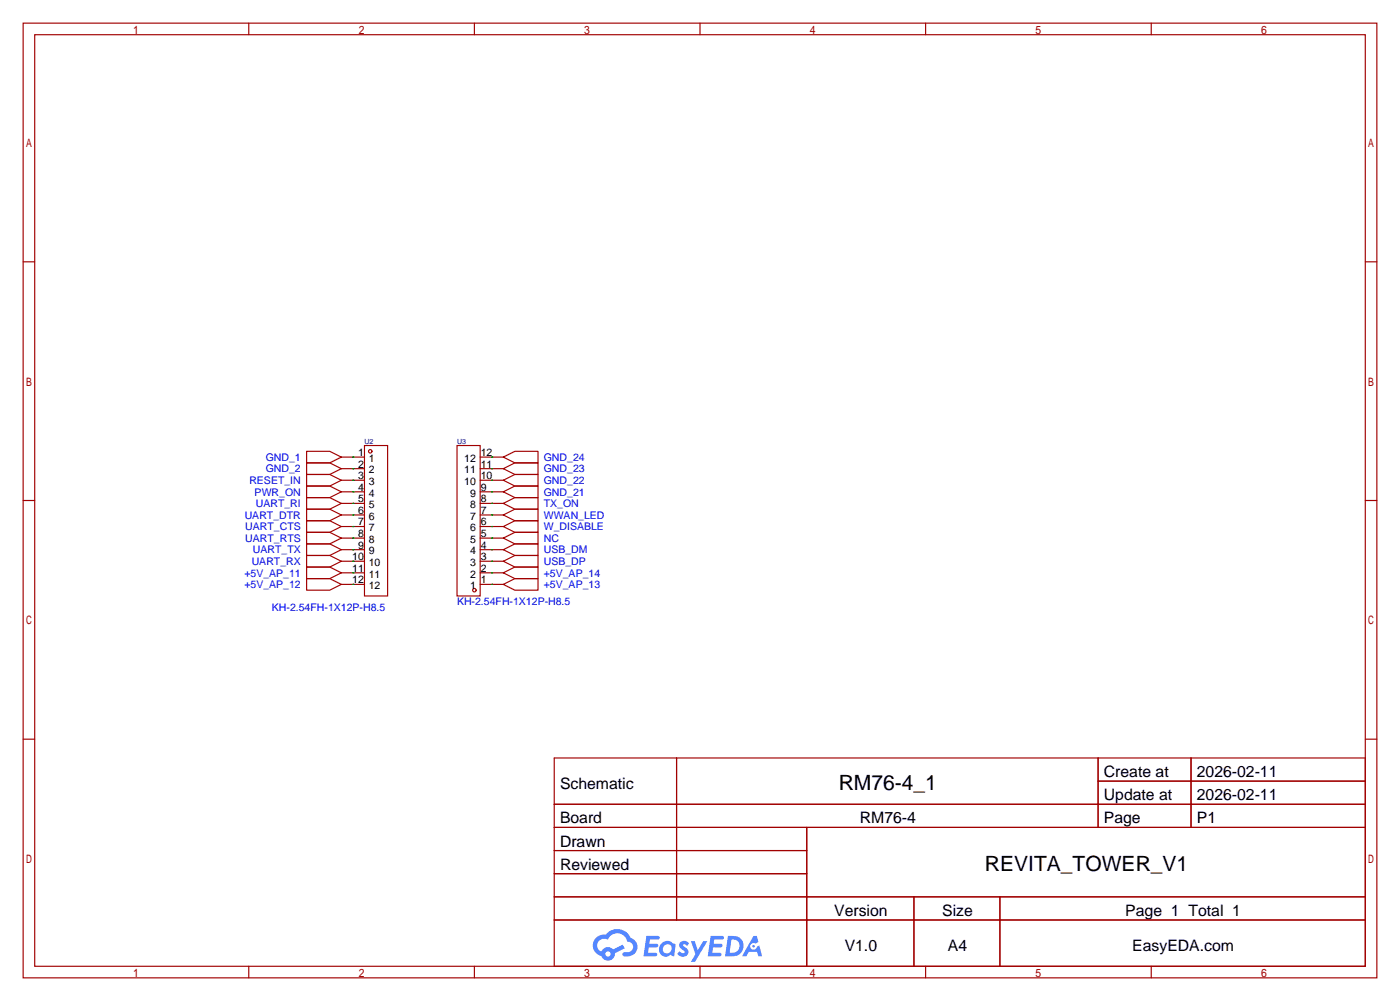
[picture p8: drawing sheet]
<svg xmlns="http://www.w3.org/2000/svg" width="307mm" height="220mm" viewBox="0 0 307 220" stroke-linecap="round" stroke-linejoin="round" font-family="sans-serif">
<g fill="none" stroke="#a10000" stroke-width=".25">
<path d="M5.1 5.1h297.2v209.5h-297.2zM7.6 7.6h292.1v204.5h-292.1zM54.6 5.1v2.5M104.1 5.1v2.5M153.7 5.1v2.5M203.2 5.1v2.5M252.7 5.1v2.5M5.1 57.5h2.5M299.7 57.5h2.6M5.1 109.9h2.5M299.7 109.9h2.6M5.1 162.2h2.5"/>
<path d="M121.7 166.4h178v45.7h-178zM121.7 176.5h178M148.5 166.4v35.5M241.1 166.4v15.2M241.1 171.4h58.6M261.5 166.4v15.2M299.7 162.2h2.6M121.7 181.6h178M121.7 186.7h55.4M121.7 196.8h178M121.7 191.8h55.4M177.1 181.6v30.5"/>
<path d="M200.6 196.8v15.3M219.5 196.8v15.3M54.6 212.1v2.5M104.1 212.1v2.5M121.7 201.9h178M153.7 212.1v2.5M203.2 212.1v2.5M252.7 212.1v2.5"/>
</g>
<g fill="#5487ff">
<path d="M149.4 206.8a1.3 1.3 0 0 1 1.8 .3l-.4 .6a.54 .54 0 0 0-.9-.3l.2 .3a1.28 1.28 0 0 1 .7 2 1.53 1.53 0 0 1-2.1-.3l.5-.6 .8 .4a.31 .31 0 0 0 .3-.2 .31 .31 0 0 0-.3-.4 1.12 1.12 0 0 1-.6-1.8z"/>
<path d="M151.7 206.6h.8l.7 2 1.2-2h.9l-2.7 4.5h-.9l1-1.6z"/>
<path d="M141.9 205.4h2.3a.46 .46 0 0 1 .5 .1 .46 .46 0 0 1 .1 .5l-.4 .2h-1.7l-.2 .9h1.7a.4 .4 0 0 1 .3 .5 .4 .4 0 0 1-.4 .3h-1.7l-.1 1.2h1.3a.46 .46 0 0 1 .5 .1 .46 .46 0 0 1 .1 .5l-.3 .2h-2.6z"/>
<path d="M156 205.4h2.3a.47 .47 0 0 1 .5 .1 .47 .47 0 0 1 .1 .5l-.4 .2h-1.7l-.1 .9h1.6a.4 .4 0 0 1 .3 .5 .4 .4 0 0 1-.4 .3h-1.7l-.1 1.2h1.3a.46 .46 0 0 1 .5 .1 .46 .46 0 0 1 .2 .5l-.4 .2h-2.6z"/>
<path d="M165.4 205.4h.7l.4 1.4-.6 .3a.75 .75 0 0 0-1.2 .3 .75 .75 0 0 0 .5 1.1 .75 .75 0 0 0 1-.7l.5-.3 .6 2.4h-.8l-.3-1h-1.8l-.6 1h-.9z"/>
<path d="M159.8 205.4l-.6 4.5h1.4a2.27 2.27 0 0 0 2.6-2.3 2.27 2.27 0 0 0-2.7-2.2zM160.6 206.2a1.5 1.5 0 0 1 1.8 1.5 1.5 1.5 0 0 1-2 1.4h-.2z"/>
<path d="M145.2 207.1a1.6 1.6 0 0 0-.3 2.2 1.6 1.6 0 0 0 2.3 .2l.8 .4 .3-2.5-.2-.2-.4-.1a1.58 1.58 0 0 0-2.5 0zM145.8 207.6a.98 .98 0 0 1 1.6 .4 .98 .98 0 0 1-1 1.3 .94 .94 0 0 1-.9-.7 .94 .94 0 0 1 .3-1z"/>
<path d="M130.9 205.8a2.37 2.37 0 0 0 1.1 4 1.54 1.54 0 0 0 1.8 1 1.54 1.54 0 0 0 1.2-1.6l2.2-1.1-.5-.7-2.1 1a1.57 1.57 0 0 0-2.6 .5 1.5 1.5 0 0 1-.7-2.1 1.5 1.5 0 0 1 2.2-.5 2.23 2.23 0 0 1 2.2-1.5 2.23 2.23 0 0 1 2 1.9 1.16 1.16 0 0 1 1.3 1.1 1.16 1.16 0 0 1-1.1 1.2h-.7a.47 .47 0 0 0-.6 .4 .47 .47 0 0 0 .5 .5 2.17 2.17 0 0 0 2.5-.9 2.17 2.17 0 0 0-.4-2.7l-.8-.4a3.2 3.2 0 0 0-5.4-.8l-1.1 .1zM132.9 209.4a.6 .6 0 0 1 1.2 0 .6 .6 0 0 1-1.2 0z"/>
<circle cx="165.4" cy="207.7" r=".28"/>
</g>
<g fill="none" stroke="#a10000" stroke-width=".25">
<path d="M67.3 99.1h5.1l2.5 1.2-2.5 1.3h-5.1zM80 97.8h5.1v33h-5.1zM100.3 97.8h5.1v33h-5.1zM67.3 101.6h5.1l2.5 1.3-2.5 1.2h-5.1zM67.3 104.1h5.1l2.5 1.3-2.5 1.3h-5.1zM67.3 106.7h5.1l2.5 1.2-2.5 1.3h-5.1zM67.3 109.2h5.1l2.5 1.3-2.5 1.3h-5.1zM67.3 111.8h5.1l2.5 1.2-2.5 1.3h-5.1zM67.3 114.3h5.1l2.5 1.3-2.5 1.2h-5.1zM67.3 116.8h5.1l2.5 1.3-2.5 1.3h-5.1zM67.3 119.4h5.1l2.5 1.2-2.5 1.3h-5.1zM74.9 100.3h5.1"/>
<path d="M74.9 102.9h5.1M74.9 105.4h5.1M74.9 107.9h5.1M74.9 110.5h5.1M74.9 113h5.1M74.9 115.6h5.1M74.9 118.1h5.1M105.4 100.3h5.1M105.4 102.9h5.1M105.4 105.4h5.1M105.4 107.9h5.1M105.4 110.5h5.1"/>
<path d="M105.4 113h5.1M105.4 115.6h5.1M105.4 118.1h5.1M110.5 118.1l2.5-1.3h5.1v2.6h-5.1zM110.5 115.6l2.5-1.3h5.1v2.5h-5.1zM110.5 113l2.5-1.2h5.1v2.5h-5.1zM110.5 110.5l2.5-1.3h5.1v2.6h-5.1zM110.5 107.9l2.5-1.2h5.1v2.5h-5.1zM110.5 105.4l2.5-1.3h5.1v2.6h-5.1zM110.5 102.9l2.5-1.3h5.1v2.5h-5.1zM110.5 100.3l2.5-1.2h5.1v2.5h-5.1zM67.3 121.9h5.1l2.5 1.3-2.5 1.3h-5.1z"/>
<path d="M67.3 124.5h5.1l2.5 1.2-2.5 1.3h-5.1zM67.3 127h5.1l2.5 1.3-2.5 1.2h-5.1zM74.9 120.6h5.1M74.9 123.2h5.1M74.9 125.7h5.1M74.9 128.3h5.1M105.4 120.6h5.1M105.4 123.2h5.1M105.4 125.7h5.1M105.4 128.3h5.1M110.5 128.3l2.5-1.3h5.1v2.5h-5.1zM110.5 125.7l2.5-1.2h5.1v2.5h-5.1z"/>
<path d="M110.5 123.2l2.5-1.3h5.1v2.6h-5.1zM110.5 120.6l2.5-1.2h5.1v2.5h-5.1z"/>
<circle cx="81.3" cy="99.1" r=".38"/>
<circle cx="104.1" cy="129.5" r=".38"/>
</g>
<g fill="none" stroke="#008700" stroke-width=".25">
<path d="M77.5 100.3h.1M77.5 102.9h.1M77.5 105.4h.1M77.5 107.9h.1M77.5 110.5h.1M77.5 113h.1M77.5 115.6h.1M77.5 118.1h.1M107.9 118.1h.1M107.9 115.6h.1M107.9 113h.1M107.9 110.5h.1"/>
<path d="M107.9 107.9h.1M107.9 105.4h.1M107.9 102.9h.1M107.9 100.3h.1M77.5 120.6h.1M77.5 123.2h.1M77.5 125.7h.1M77.5 128.3h.1M107.9 128.3h.1M107.9 125.7h.1M107.9 123.2h.1M107.9 120.6h.1"/>
</g>
<g font-size="4.6">
<text x="184.1" y="173.5">RM76-4_1</text>
<text x="216.2" y="191.3">REVITA_TOWER_V1</text>
</g>
<g font-size="3.5">
<text x="122.9" y="173.1">Schematic</text>
<text x="242.3" y="170.6">Create at</text>
<text x="262.7" y="170.6">2026-02-11</text>
<text x="242.3" y="175.7">Update at</text>
<text x="262.7" y="175.7">2026-02-11</text>
<text x="122.9" y="180.7">Board</text>
<text x="122.9" y="185.8">Drawn</text>
<text x="188.8" y="180.7">RM76-4</text>
<text x="242.3" y="180.7">Page</text>
<text x="262.7" y="180.7">P1</text>
<text x="122.9" y="190.9">Reviewed</text>
<text x="183.1" y="201.1">Version</text>
<text x="206.8" y="201.1">Size</text>
<text x="247" y="201.1">Page 1 Total 1</text>
<text x="185.4" y="208.7">V1.0</text>
<text x="208.1" y="208.7">A4</text>
<text x="248.6" y="208.7">EasyEDA.com</text>
</g>
<g font-size="2.3" fill="#00f">
<text x="58.3" y="101.1">GND_1</text>
<text x="119.4" y="101.1">GND_24</text>
<text x="54.7" y="106.2">RESET_IN</text>
<text x="58.3" y="103.7">GND_2</text>
<text x="119.4" y="106.2">GND_22</text>
<text x="119.4" y="103.7">GND_23</text>
<text x="53.7" y="113.8">UART_DTR</text>
<text x="55.9" y="108.8">PWR_ON</text>
<text x="56.2" y="111.3">UART_RI</text>
<text x="119.4" y="113.8">WWAN_LED</text>
<text x="119.4" y="111.3">TX_ON</text>
<text x="119.4" y="108.8">GND_21</text>
<text x="53.9" y="116.4">UART_CTS</text>
<text x="53.9" y="118.9">UART_RTS</text>
<text x="119.4" y="118.9">NC</text>
<text x="119.4" y="116.4">W_DISABLE</text>
<text x="55.3" y="124">UART_RX</text>
<text x="55.5" y="121.5">UART_TX</text>
<text x="119.4" y="124">USB_DP</text>
<text x="119.4" y="121.5">USB_DM</text>
<text x="53.7" y="126.5">+5V_AP_11</text>
<text x="53.7" y="129.1">+5V_AP_12</text>
<text x="119.4" y="129.1">+5V_AP_13</text>
<text x="119.4" y="126.5">+5V_AP_14</text>
<text x="59.7" y="134.2">KH-2.54FH-1X12P-H8.5</text>
<text x="100.3" y="132.9">KH-2.54FH-1X12P-H8.5</text>
</g>
<g font-size="2.3">
<text x="78.6" y="100.1">1</text>
<text x="80.9" y="101.4">1</text>
<text x="101.9" y="101.4">12</text>
<text x="105.5" y="100.1">12</text>
<text x="78.6" y="102.6">2</text>
<text x="78.6" y="105.2">3</text>
<text x="78.6" y="107.7">4</text>
<text x="80.9" y="103.9">2</text>
<text x="80.9" y="106.5">3</text>
<text x="101.9" y="106.5">10</text>
<text x="101.9" y="103.9">11</text>
<text x="105.5" y="107.7">9</text>
<text x="105.5" y="105.2">10</text>
<text x="105.5" y="102.6">11</text>
<text x="78.6" y="110.3">5</text>
<text x="78.6" y="112.8">6</text>
<text x="80.9" y="109">4</text>
<text x="80.9" y="111.5">5</text>
<text x="103.2" y="111.5">8</text>
<text x="103.2" y="109">9</text>
<text x="105.5" y="112.8">7</text>
<text x="105.5" y="110.3">8</text>
<text x="78.6" y="115.3">7</text>
<text x="78.6" y="117.9">8</text>
<text x="80.9" y="114.1">6</text>
<text x="80.9" y="116.6">7</text>
<text x="80.9" y="119.2">8</text>
<text x="103.2" y="119.2">5</text>
<text x="103.2" y="116.6">6</text>
<text x="103.2" y="114.1">7</text>
<text x="105.5" y="117.9">5</text>
<text x="105.5" y="115.3">6</text>
<text x="77.3" y="123">10</text>
<text x="77.3" y="125.5">11</text>
<text x="78.6" y="120.4">9</text>
<text x="80.9" y="121.7">9</text>
<text x="80.9" y="124.2">10</text>
<text x="103.2" y="124.2">3</text>
<text x="103.2" y="121.7">4</text>
<text x="105.5" y="125.5">2</text>
<text x="105.5" y="123">3</text>
<text x="105.5" y="120.4">4</text>
<text x="77.3" y="128">12</text>
<text x="80.9" y="126.8">11</text>
<text x="80.9" y="129.3">12</text>
<text x="103.2" y="129.3">1</text>
<text x="103.2" y="126.8">2</text>
<text x="105.5" y="128">1</text>
</g>
<g font-size="1.6" fill="#000080">
<text x="80" y="97.5">U2</text>
<text x="100.3" y="97.5">U3</text>
</g>
</svg>
